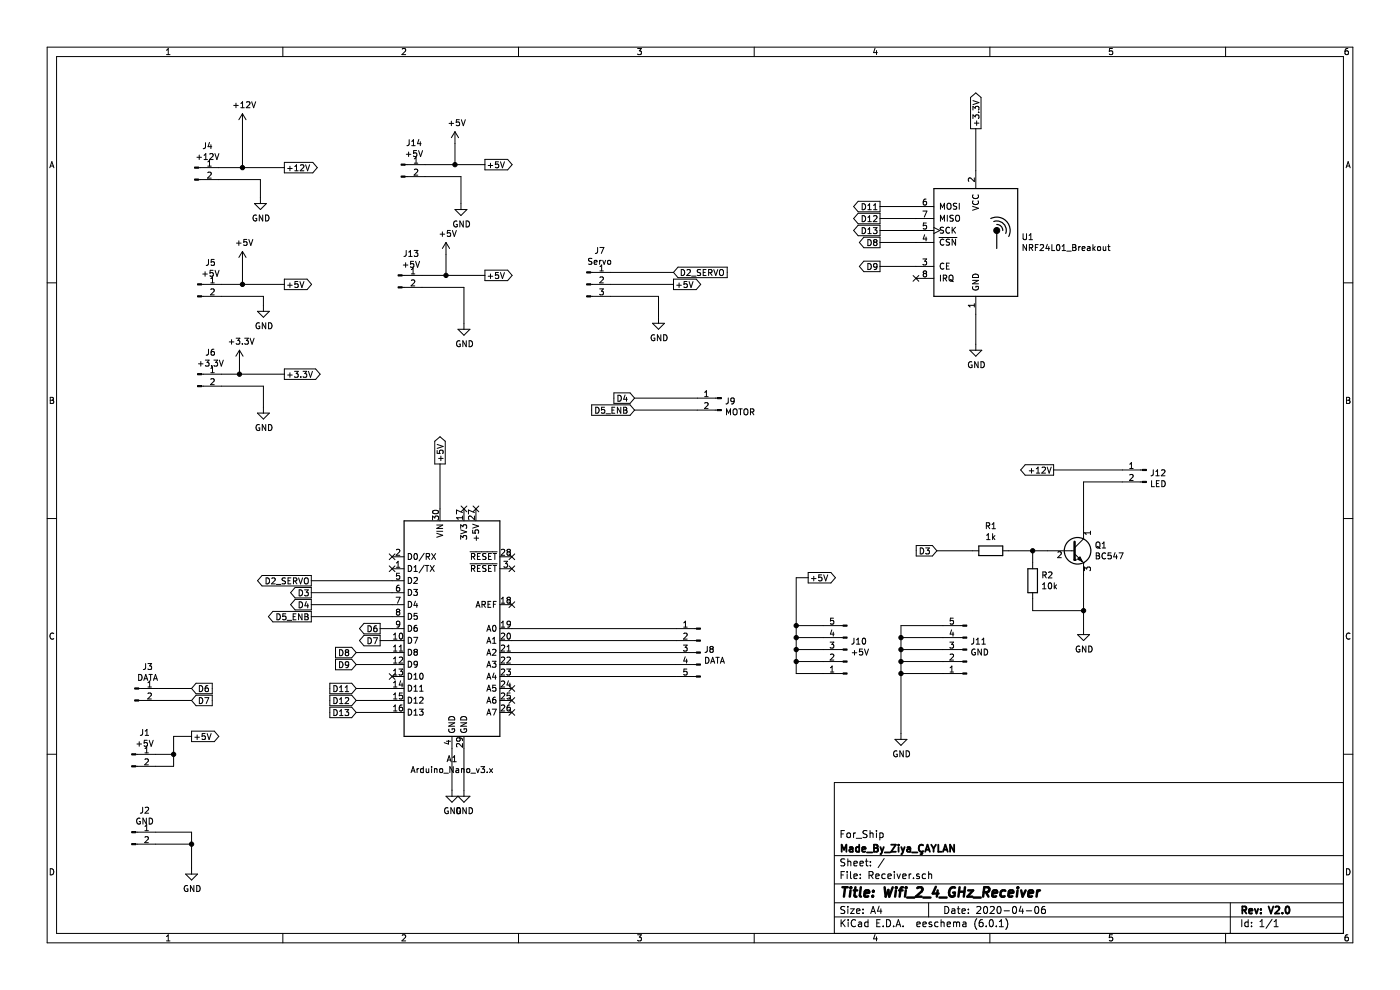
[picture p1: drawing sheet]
EESchema Schematic File Version 4
EELAYER 30 0
EELAYER END
$Descr A4 11693 8268
encoding utf-8
Sheet 1 1
Title "Wifi_2_4_GHz_Receiver"
Date "2020-04-06"
Rev "V2.0"
Comp "Made_By_Ziya_ÇAYLAN"
Comment1 "For_Ship"
Comment2 ""
Comment3 ""
Comment4 ""
$EndDescr
$Comp
L Arduino:Arduino_Nano_v3.x A1
U 1 1
P 3775 5250
F 0 "A1" H 3775 4161 50  0000 C CNN
F 1 "Arduino_Nano_v3.x" H 3775 4070 50  0000 C CNN
F 2 "Yeni klasör:arduino_nano" H 3775 5250 50  0001 C CIN
F 3 "http://www.mouser.com/pdfdocs/Gravitech_Arduino_Nano3_0.pdf" H 3775 5250 50  0001 C CNN
	1    3775 5250
	1    0    0    -1  
$EndComp
$Comp
L RF:NRF24L01_Breakout U1
U 1 1
P 8150 2025
F 0 "U1" H 8530 2071 50  0000 L CNN
F 1 "NRF24L01_Breakout" H 8530 1980 50  0000 L CNN
F 2 "yeni_nfr24l01:NRF24L01Module" H 8300 2625 50  0001 L CIN
F 3 "http://www.nordicsemi.com/eng/content/download/2730/34105/file/nRF24L01_Product_Specification_v2_0.pdf" H 8150 1925 50  0001 C CNN
	1    8150 2025
	1    0    0    -1  
$EndComp
$Comp
L Transistor_BJT:BC547 Q1
U 1 1
P 8950 4600
F 0 "Q1" H 9141 4646 50  0000 L CNN
F 1 "BC547" H 9141 4555 50  0000 L CNN
F 2 "TO_SOT_Packages_THT:TO-92_Inline_Wide" H 9150 4525 50  0001 L CIN
F 3 "http://www.fairchildsemi.com/ds/BC/BC547.pdf" H 8950 4600 50  0001 L CNN
	1    8950 4600
	1    0    0    -1  
$EndComp
$Comp
L Device:R R1
U 1 1
P 8275 4600
F 0 "R1" V 8068 4600 50  0000 C CNN
F 1 "1k" V 8159 4600 50  0000 C CNN
F 2 "Resistors_THT:R_Axial_DIN0207_L6.3mm_D2.5mm_P7.62mm_Horizontal" V 8205 4600 50  0001 C CNN
F 3 "~" H 8275 4600 50  0001 C CNN
	1    8275 4600
	0    1    1    0   
$EndComp
$Comp
L Connector:Conn_01x02_Male J5
U 1 1
P 1650 2375
F 0 "J5" H 1758 2556 50  0000 C CNN
F 1 "+5V" H 1758 2465 50  0000 C CNN
F 2 "Socket_Strips:Socket_Strip_Straight_2x01_Pitch2.54mm" H 1650 2375 50  0001 C CNN
F 3 "~" H 1650 2375 50  0001 C CNN
	1    1650 2375
	1    0    0    -1  
$EndComp
$Comp
L Connector:Conn_01x02_Male J6
U 1 1
P 1650 3125
F 0 "J6" H 1758 3306 50  0000 C CNN
F 1 "+3.3V" H 1758 3215 50  0000 C CNN
F 2 "Socket_Strips:Socket_Strip_Straight_2x01_Pitch2.54mm" H 1650 3125 50  0001 C CNN
F 3 "~" H 1650 3125 50  0001 C CNN
	1    1650 3125
	1    0    0    -1  
$EndComp
$Comp
L Connector:Conn_01x05_Male J8
U 1 1
P 5850 5450
F 0 "J8" H 5822 5474 50  0000 R CNN
F 1 "DATA" H 5822 5383 50  0000 R CNN
F 2 "Socket_Strips:Socket_Strip_Straight_1x05_Pitch2.54mm" H 5850 5450 50  0001 C CNN
F 3 "~" H 5850 5450 50  0001 C CNN
	1    5850 5450
	-1   0    0    -1  
$EndComp
$Comp
L Connector:Conn_01x05_Male J10
U 1 1
P 7075 5425
F 0 "J10" H 7047 5357 50  0000 R CNN
F 1 "+5V" H 7047 5448 50  0000 R CNN
F 2 "Socket_Strips:Socket_Strip_Straight_1x05_Pitch2.54mm" H 7075 5425 50  0001 C CNN
F 3 "~" H 7075 5425 50  0001 C CNN
	1    7075 5425
	-1   0    0    1   
$EndComp
$Comp
L Connector:Conn_01x05_Male J11
U 1 1
P 8075 5425
F 0 "J11" H 8047 5357 50  0000 R CNN
F 1 "GND" H 8047 5448 50  0000 R CNN
F 2 "Socket_Strips:Socket_Strip_Straight_1x05_Pitch2.54mm" H 8075 5425 50  0001 C CNN
F 3 "~" H 8075 5425 50  0001 C CNN
	1    8075 5425
	-1   0    0    1   
$EndComp
$Comp
L Connector:Conn_01x03_Male J7
U 1 1
P 4900 2375
F 0 "J7" H 5008 2656 50  0000 C CNN
F 1 "Servo" H 5008 2565 50  0000 C CNN
F 2 "Socket_Strips:Socket_Strip_Straight_1x03_Pitch2.54mm" H 4900 2375 50  0001 C CNN
F 3 "~" H 4900 2375 50  0001 C CNN
	1    4900 2375
	1    0    0    -1  
$EndComp
$Comp
L Connector:Conn_01x02_Male J12
U 1 1
P 9575 3925
F 0 "J12" H 9547 3899 50  0000 R CNN
F 1 "LED" H 9547 3808 50  0000 R CNN
F 2 "Socket_Strips:Socket_Strip_Straight_2x01_Pitch2.54mm" H 9575 3925 50  0001 C CNN
F 3 "~" H 9575 3925 50  0001 C CNN
	1    9575 3925
	-1   0    0    -1  
$EndComp
$Comp
L Kumanda-cache:GND #PWR012
U 1 1
P 8150 2875
F 0 "#PWR012" H 8150 2625 50  0001 C CNN
F 1 "GND" H 8155 2702 50  0000 C CNN
F 2 "" H 8150 2875 50  0000 C CNN
F 3 "" H 8150 2875 50  0000 C CNN
	1    8150 2875
	1    0    0    -1  
$EndComp
Wire Wire Line
	8150 2625 8150 2875
$Comp
L Kumanda-cache:GND #PWR06
U 1 1
P 2200 2550
F 0 "#PWR06" H 2200 2300 50  0001 C CNN
F 1 "GND" H 2205 2377 50  0000 C CNN
F 2 "" H 2200 2550 50  0000 C CNN
F 3 "" H 2200 2550 50  0000 C CNN
	1    2200 2550
	1    0    0    -1  
$EndComp
$Comp
L Kumanda-cache:GND #PWR07
U 1 1
P 2200 3400
F 0 "#PWR07" H 2200 3150 50  0001 C CNN
F 1 "GND" H 2205 3227 50  0000 C CNN
F 2 "" H 2200 3400 50  0000 C CNN
F 3 "" H 2200 3400 50  0000 C CNN
	1    2200 3400
	1    0    0    -1  
$EndComp
Wire Wire Line
	1850 3225 2200 3225
Wire Wire Line
	2200 3225 2200 3400
Wire Wire Line
	2200 2550 2200 2475
Wire Wire Line
	2200 2475 1850 2475
Text GLabel 2375 2375 2    50   Output ~ 0
+5V
Text GLabel 2375 3125 2    50   Output ~ 0
+3.3V
Wire Wire Line
	1850 2375 2025 2375
Wire Wire Line
	1850 3125 2000 3125
Text GLabel 8150 1075 1    50   Output ~ 0
+3.3V
Wire Wire Line
	8150 1075 8150 1425
$Comp
L Kumanda-cache:+5V #PWR04
U 1 1
P 2025 2200
F 0 "#PWR04" H 2025 2050 50  0001 C CNN
F 1 "+5V" H 2040 2373 50  0000 C CNN
F 2 "" H 2025 2200 50  0000 C CNN
F 3 "" H 2025 2200 50  0000 C CNN
	1    2025 2200
	1    0    0    -1  
$EndComp
$Comp
L Kumanda-cache:+3.3V #PWR02
U 1 1
P 2000 3025
F 0 "#PWR02" H 2000 2875 50  0001 C CNN
F 1 "+3.3V" H 2015 3198 50  0000 C CNN
F 2 "" H 2000 3025 50  0000 C CNN
F 3 "" H 2000 3025 50  0000 C CNN
	1    2000 3025
	1    0    0    -1  
$EndComp
Wire Wire Line
	2025 2200 2025 2375
Connection ~ 2025 2375
Wire Wire Line
	2025 2375 2375 2375
Wire Wire Line
	2000 3025 2000 3125
Connection ~ 2000 3125
Wire Wire Line
	2000 3125 2375 3125
$Comp
L Kumanda-cache:GND #PWR010
U 1 1
P 5500 2650
F 0 "#PWR010" H 5500 2400 50  0001 C CNN
F 1 "GND" H 5505 2477 50  0000 C CNN
F 2 "" H 5500 2650 50  0000 C CNN
F 3 "" H 5500 2650 50  0000 C CNN
	1    5500 2650
	1    0    0    -1  
$EndComp
Text GLabel 5625 2375 2    50   Output ~ 0
+5V
Wire Wire Line
	5100 2475 5500 2475
Wire Wire Line
	5500 2475 5500 2650
Wire Wire Line
	5100 2375 5625 2375
Text GLabel 5625 2275 2    50   Input ~ 0
D2_SERVO
Wire Wire Line
	5100 2275 5625 2275
NoConn ~ 4275 4650
NoConn ~ 4275 4750
NoConn ~ 4275 5050
$Comp
L Kumanda-cache:GND #PWR011
U 1 1
P 7525 6125
F 0 "#PWR011" H 7525 5875 50  0001 C CNN
F 1 "GND" H 7530 5952 50  0000 C CNN
F 2 "" H 7525 6125 50  0000 C CNN
F 3 "" H 7525 6125 50  0000 C CNN
	1    7525 6125
	1    0    0    -1  
$EndComp
Wire Wire Line
	7525 5225 7875 5225
Wire Wire Line
	7875 5325 7525 5325
Wire Wire Line
	7525 5225 7525 5325
Connection ~ 7525 5325
Wire Wire Line
	7525 5325 7525 5425
Wire Wire Line
	7875 5425 7525 5425
Connection ~ 7525 5425
Wire Wire Line
	7875 5525 7525 5525
Wire Wire Line
	7525 5425 7525 5525
Connection ~ 7525 5525
Wire Wire Line
	7525 5525 7525 5625
Wire Wire Line
	7875 5625 7525 5625
Connection ~ 7525 5625
Wire Wire Line
	7525 5625 7525 6125
Text GLabel 6750 4825 2    50   Output ~ 0
+5V
Wire Wire Line
	6750 4825 6650 4825
Wire Wire Line
	6650 4825 6650 5225
Wire Wire Line
	6650 5625 6875 5625
Wire Wire Line
	6875 5225 6650 5225
Connection ~ 6650 5225
Wire Wire Line
	6650 5225 6650 5325
Wire Wire Line
	6875 5325 6650 5325
Connection ~ 6650 5325
Wire Wire Line
	6650 5325 6650 5425
Wire Wire Line
	6875 5425 6650 5425
Connection ~ 6650 5425
Wire Wire Line
	6650 5425 6650 5525
Wire Wire Line
	6875 5525 6650 5525
Connection ~ 6650 5525
Wire Wire Line
	6650 5525 6650 5625
Wire Wire Line
	4275 5250 5650 5250
Wire Wire Line
	4275 5350 5650 5350
Wire Wire Line
	4275 5450 5650 5450
Wire Wire Line
	4275 5550 5650 5550
Wire Wire Line
	4275 5650 5650 5650
NoConn ~ 4275 5750
NoConn ~ 4275 5850
NoConn ~ 4275 5950
$Comp
L Kumanda-cache:GND #PWR08
U 1 1
P 3775 6600
F 0 "#PWR08" H 3775 6350 50  0001 C CNN
F 1 "GND" H 3780 6427 50  0000 C CNN
F 2 "" H 3775 6600 50  0000 C CNN
F 3 "" H 3775 6600 50  0000 C CNN
	1    3775 6600
	1    0    0    -1  
$EndComp
$Comp
L Kumanda-cache:GND #PWR09
U 1 1
P 3875 6600
F 0 "#PWR09" H 3875 6350 50  0001 C CNN
F 1 "GND" H 3880 6427 50  0000 C CNN
F 2 "" H 3875 6600 50  0000 C CNN
F 3 "" H 3875 6600 50  0000 C CNN
	1    3875 6600
	1    0    0    -1  
$EndComp
Wire Wire Line
	3775 6250 3775 6600
Wire Wire Line
	3875 6250 3875 6600
NoConn ~ 3975 4250
NoConn ~ 3875 4250
Text GLabel 3675 3875 1    50   Output ~ 0
+5V
Wire Wire Line
	3675 3875 3675 4250
$Comp
L Device:R R2
U 1 1
P 8625 4850
F 0 "R2" H 8555 4804 50  0000 R CNN
F 1 "10k" H 8555 4895 50  0000 R CNN
F 2 "Resistors_THT:R_Axial_DIN0207_L6.3mm_D2.5mm_P7.62mm_Horizontal" V 8555 4850 50  0001 C CNN
F 3 "~" H 8625 4850 50  0001 C CNN
	1    8625 4850
	-1   0    0    1   
$EndComp
$Comp
L Kumanda-cache:GND #PWR013
U 1 1
P 9050 5250
F 0 "#PWR013" H 9050 5000 50  0001 C CNN
F 1 "GND" H 9055 5077 50  0000 C CNN
F 2 "" H 9050 5250 50  0000 C CNN
F 3 "" H 9050 5250 50  0000 C CNN
	1    9050 5250
	1    0    0    -1  
$EndComp
Wire Wire Line
	9050 4800 9050 5100
Wire Wire Line
	8625 5000 8625 5100
Wire Wire Line
	8625 5100 9050 5100
Connection ~ 9050 5100
Wire Wire Line
	9050 5100 9050 5250
Wire Wire Line
	8425 4600 8625 4600
Wire Wire Line
	8625 4700 8625 4600
Connection ~ 8625 4600
Wire Wire Line
	8625 4600 8750 4600
Text GLabel 8800 3925 0    50   Output ~ 0
+12V
Wire Wire Line
	8800 3925 9375 3925
Wire Wire Line
	9375 4025 9050 4025
Wire Wire Line
	9050 4025 9050 4400
$Comp
L Connector:Conn_01x02_Male J4
U 1 1
P 1625 1400
F 0 "J4" H 1733 1581 50  0000 C CNN
F 1 "+12V" H 1733 1490 50  0000 C CNN
F 2 "Socket_Strips:Socket_Strip_Straight_2x01_Pitch2.54mm" H 1625 1400 50  0001 C CNN
F 3 "~" H 1625 1400 50  0001 C CNN
	1    1625 1400
	1    0    0    -1  
$EndComp
$Comp
L Kumanda-cache:GND #PWR05
U 1 1
P 2175 1650
F 0 "#PWR05" H 2175 1400 50  0001 C CNN
F 1 "GND" H 2180 1477 50  0000 C CNN
F 2 "" H 2175 1650 50  0000 C CNN
F 3 "" H 2175 1650 50  0000 C CNN
	1    2175 1650
	1    0    0    -1  
$EndComp
Text GLabel 2375 1400 2    50   Output ~ 0
+12V
Wire Wire Line
	1825 1400 2025 1400
Wire Wire Line
	2175 1650 2175 1500
Wire Wire Line
	2175 1500 1825 1500
$Comp
L Kumanda-cache:+12V #PWR03
U 1 1
P 2025 1050
F 0 "#PWR03" H 2025 900 50  0001 C CNN
F 1 "+12V" H 2040 1223 50  0000 C CNN
F 2 "" H 2025 1050 50  0000 C CNN
F 3 "" H 2025 1050 50  0000 C CNN
	1    2025 1050
	1    0    0    -1  
$EndComp
Wire Wire Line
	2025 1050 2025 1400
Connection ~ 2025 1400
Wire Wire Line
	2025 1400 2375 1400
Text GLabel 7825 4600 0    50   Input ~ 0
D3
Wire Wire Line
	7825 4600 8125 4600
Text GLabel 2600 4850 0    50   Output ~ 0
D2_SERVO
Text GLabel 2600 4950 0    50   Output ~ 0
D3
Text GLabel 2600 5050 0    50   Output ~ 0
D4
Wire Wire Line
	2600 4850 3275 4850
Wire Wire Line
	2600 4950 3275 4950
Wire Wire Line
	2600 5050 3275 5050
$Comp
L Connector:Conn_01x02_Male J9
U 1 1
P 6025 3325
F 0 "J9" H 5997 3299 50  0000 R CNN
F 1 "MOTOR" H 5997 3208 50  0000 R CNN
F 2 "Socket_Strips:Socket_Strip_Straight_2x01_Pitch2.54mm" H 6025 3325 50  0001 C CNN
F 3 "~" H 6025 3325 50  0001 C CNN
	1    6025 3325
	-1   0    0    -1  
$EndComp
Text GLabel 5300 3325 0    50   Input ~ 0
D4
Text GLabel 5300 3425 0    50   Input ~ 0
D5_ENB
Wire Wire Line
	5300 3325 5825 3325
Wire Wire Line
	5300 3425 5825 3425
Text GLabel 2600 5150 0    50   Output ~ 0
D5_ENB
Wire Wire Line
	2600 5150 3275 5150
Text GLabel 7350 1725 0    50   Output ~ 0
D11
Text GLabel 7350 1825 0    50   Output ~ 0
D12
Text GLabel 7350 1925 0    50   Output ~ 0
D13
Text GLabel 7350 2025 0    50   Output ~ 0
D8
Text GLabel 7350 2225 0    50   Output ~ 0
D9
Wire Wire Line
	7350 1725 7650 1725
Wire Wire Line
	7350 1825 7650 1825
Wire Wire Line
	7350 1925 7650 1925
Wire Wire Line
	7350 2025 7650 2025
Wire Wire Line
	7350 2225 7650 2225
NoConn ~ 7650 2325
Text GLabel 2975 5450 0    50   Input ~ 0
D8
Text GLabel 2975 5550 0    50   Input ~ 0
D9
Text GLabel 2975 5750 0    50   Input ~ 0
D11
Text GLabel 2975 5850 0    50   Input ~ 0
D12
Text GLabel 2975 5950 0    50   Input ~ 0
D13
Wire Wire Line
	2975 5450 3275 5450
Wire Wire Line
	2975 5550 3275 5550
Wire Wire Line
	2975 5750 3275 5750
Wire Wire Line
	2975 5850 3275 5850
Wire Wire Line
	2975 5950 3275 5950
NoConn ~ 3275 5650
NoConn ~ 3275 4650
NoConn ~ 3275 4750
$Comp
L Connector:Conn_01x02_Male J3
U 1 1
P 1125 5750
F 0 "J3" H 1233 5931 50  0000 C CNN
F 1 "DATA" H 1233 5840 50  0000 C CNN
F 2 "Socket_Strips:Socket_Strip_Straight_2x01_Pitch2.54mm" H 1125 5750 50  0001 C CNN
F 3 "~" H 1125 5750 50  0001 C CNN
	1    1125 5750
	1    0    0    -1  
$EndComp
$Comp
L Connector:Conn_01x02_Male J1
U 1 1
P 1100 6300
F 0 "J1" H 1208 6481 50  0000 C CNN
F 1 "+5V" H 1208 6390 50  0000 C CNN
F 2 "Socket_Strips:Socket_Strip_Straight_2x01_Pitch2.54mm" H 1100 6300 50  0001 C CNN
F 3 "~" H 1100 6300 50  0001 C CNN
	1    1100 6300
	1    0    0    -1  
$EndComp
$Comp
L Connector:Conn_01x02_Male J2
U 1 1
P 1100 6950
F 0 "J2" H 1208 7131 50  0000 C CNN
F 1 "GND" H 1208 7040 50  0000 C CNN
F 2 "Socket_Strips:Socket_Strip_Straight_2x01_Pitch2.54mm" H 1100 6950 50  0001 C CNN
F 3 "~" H 1100 6950 50  0001 C CNN
	1    1100 6950
	1    0    0    -1  
$EndComp
Text GLabel 3175 5250 0    50   Output ~ 0
D6
Text GLabel 3175 5350 0    50   Output ~ 0
D7
Wire Wire Line
	3175 5250 3275 5250
Wire Wire Line
	3175 5350 3275 5350
Text GLabel 1600 5750 2    50   Input ~ 0
D6
Text GLabel 1600 5850 2    50   Input ~ 0
D7
Wire Wire Line
	1325 5750 1600 5750
Wire Wire Line
	1325 5850 1600 5850
Text GLabel 1600 6150 2    50   Output ~ 0
+5V
Wire Wire Line
	1600 6150 1450 6150
Wire Wire Line
	1450 6150 1450 6300
Wire Wire Line
	1450 6400 1300 6400
Wire Wire Line
	1300 6300 1450 6300
Connection ~ 1450 6300
Wire Wire Line
	1450 6300 1450 6400
$Comp
L Kumanda-cache:GND #PWR01
U 1 1
P 1600 7250
F 0 "#PWR01" H 1600 7000 50  0001 C CNN
F 1 "GND" H 1605 7077 50  0000 C CNN
F 2 "" H 1600 7250 50  0000 C CNN
F 3 "" H 1600 7250 50  0000 C CNN
	1    1600 7250
	1    0    0    -1  
$EndComp
Wire Wire Line
	1300 6950 1600 6950
Wire Wire Line
	1600 6950 1600 7050
Wire Wire Line
	1300 7050 1600 7050
Connection ~ 1600 7050
Wire Wire Line
	1600 7050 1600 7250
$Comp
L Connector:Conn_01x02_Male J14
U 1 1
P 3350 1375
F 0 "J14" H 3458 1556 50  0000 C CNN
F 1 "+5V" H 3458 1465 50  0000 C CNN
F 2 "Socket_Strips:Socket_Strip_Straight_1x02_Pitch2.54mm" H 3350 1375 50  0001 C CNN
F 3 "~" H 3350 1375 50  0001 C CNN
	1    3350 1375
	1    0    0    -1  
$EndComp
$Comp
L Connector:Conn_01x02_Male J13
U 1 1
P 3325 2300
F 0 "J13" H 3433 2481 50  0000 C CNN
F 1 "+5V" H 3433 2390 50  0000 C CNN
F 2 "Socket_Strips:Socket_Strip_Straight_2x01_Pitch2.54mm" H 3325 2300 50  0001 C CNN
F 3 "~" H 3325 2300 50  0001 C CNN
	1    3325 2300
	1    0    0    -1  
$EndComp
Text GLabel 4050 2300 2    50   Output ~ 0
+5V
Text GLabel 4050 1375 2    50   Output ~ 0
+5V
$Comp
L Kumanda-cache:GND #PWR0101
U 1 1
P 3850 1700
F 0 "#PWR0101" H 3850 1450 50  0001 C CNN
F 1 "GND" H 3855 1527 50  0000 C CNN
F 2 "" H 3850 1700 50  0000 C CNN
F 3 "" H 3850 1700 50  0000 C CNN
	1    3850 1700
	1    0    0    -1  
$EndComp
$Comp
L Kumanda-cache:GND #PWR0102
U 1 1
P 3875 2700
F 0 "#PWR0102" H 3875 2450 50  0001 C CNN
F 1 "GND" H 3880 2527 50  0000 C CNN
F 2 "" H 3875 2700 50  0000 C CNN
F 3 "" H 3875 2700 50  0000 C CNN
	1    3875 2700
	1    0    0    -1  
$EndComp
Wire Wire Line
	3550 1375 3800 1375
Wire Wire Line
	3550 1475 3850 1475
Wire Wire Line
	3850 1475 3850 1700
Wire Wire Line
	3525 2300 3725 2300
Wire Wire Line
	3525 2400 3875 2400
Wire Wire Line
	3875 2400 3875 2700
$Comp
L Kumanda-cache:+5V #PWR0104
U 1 1
P 3725 2125
F 0 "#PWR0104" H 3725 1975 50  0001 C CNN
F 1 "+5V" H 3740 2298 50  0000 C CNN
F 2 "" H 3725 2125 50  0000 C CNN
F 3 "" H 3725 2125 50  0000 C CNN
	1    3725 2125
	1    0    0    -1  
$EndComp
Wire Wire Line
	3725 2125 3725 2300
Connection ~ 3725 2300
Wire Wire Line
	3725 2300 4050 2300
Wire Wire Line
	3800 1200 3800 1375
Connection ~ 3800 1375
Wire Wire Line
	3800 1375 4050 1375
$Comp
L Kumanda-cache:+5V #PWR0103
U 1 1
P 3800 1200
F 0 "#PWR0103" H 3800 1050 50  0001 C CNN
F 1 "+5V" H 3815 1373 50  0000 C CNN
F 2 "" H 3800 1200 50  0000 C CNN
F 3 "" H 3800 1200 50  0000 C CNN
	1    3800 1200
	1    0    0    -1  
$EndComp
$EndSCHEMATC
